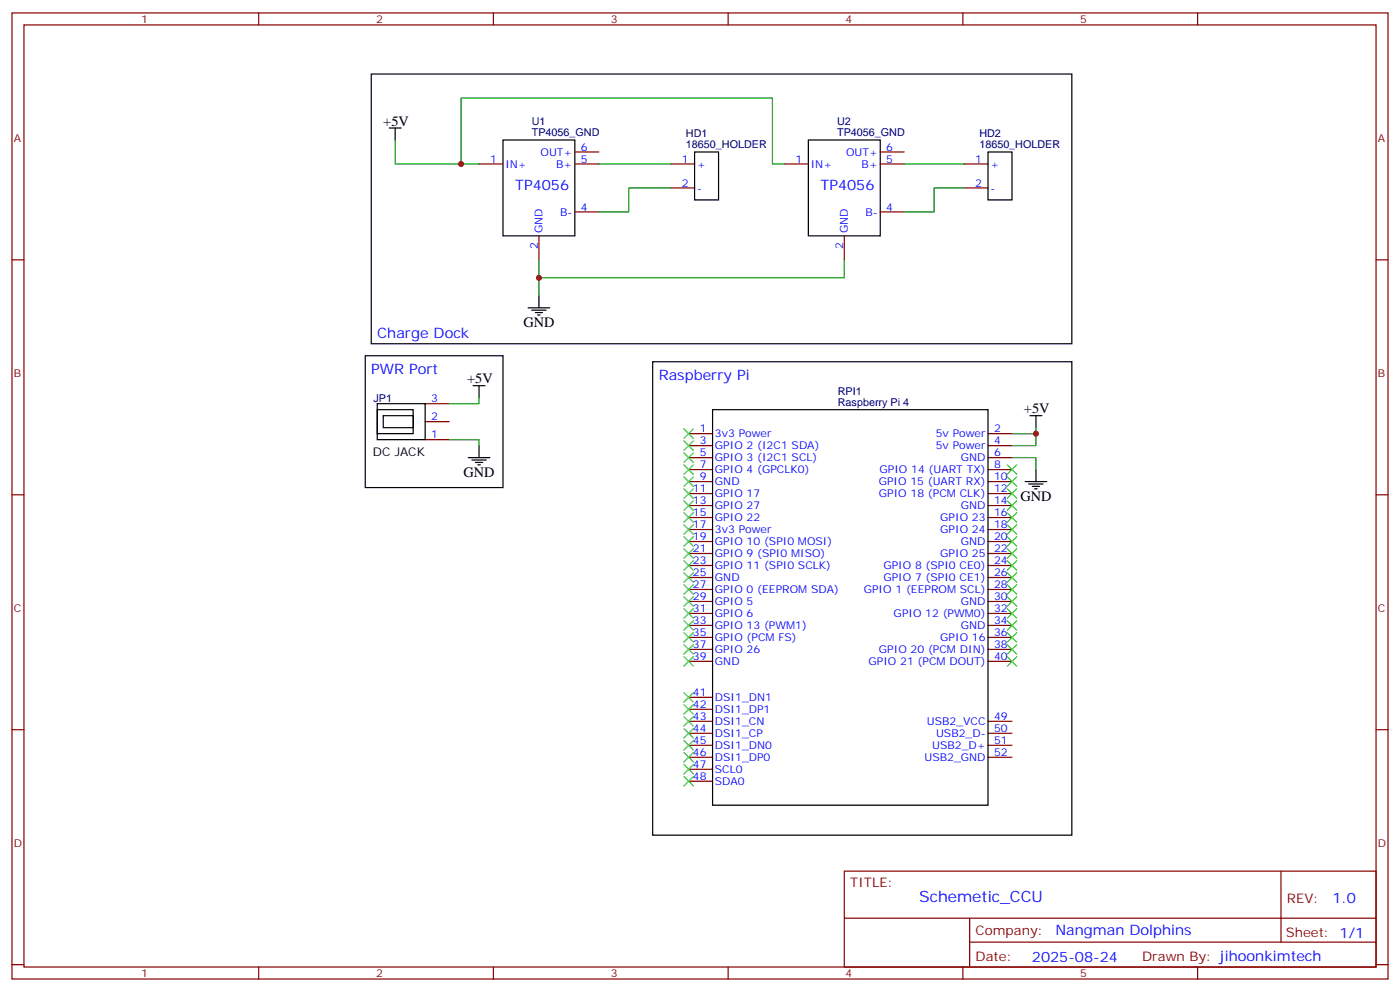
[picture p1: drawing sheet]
<svg xmlns="http://www.w3.org/2000/svg" width="412mm" height="292mm" viewBox="0 0 412 292" stroke-linecap="round" stroke-linejoin="round" font-family="sans-serif">
<g fill="none" stroke="#870000" stroke-width=".35">
<path d="M3.5 3.8h405.4v284.3h-405.4zM7.1 7.3h398.2v277.3h-398.2zM76.2 3.8v3.5M145.3 3.8v3.5M214.5 3.8v3.5M283.6 3.8v3.5M352.8 3.8v3.5M141.1 48.3h7.1M169.3 48.3h7.1M169.3 44.7h7.1M197.6 48.3h7M197.6 55.3h7"/>
<path d="M231.1 48.3h7M259.3 48.3h7M259.3 44.7h7M284 48.3h7M284 55.3h7M3.5 76.5h3.6M158.7 69.4v7.1M169.3 62.4h7.1M248.7 69.4v7.1M259.3 62.4h7M405.3 76.5h3.6M125.2 118.8h7.1"/>
<path d="M125.2 124.1h7.1M125.2 129.4h7.1M202.8 127.6h7.1M202.8 131.2h7.1M202.8 134.7h7.1M202.8 138.2h7.1M291 127.6h7.1M291 131.2h7.1M291 134.7h7.1M291 138.2h7.1M3.5 145.6h3.6M202.8 141.7h7.1"/>
<path d="M202.8 145.3h7.1M202.8 148.8h7.1M202.8 152.3h7.1M202.8 155.9h7.1M202.8 159.4h7.1M291 141.7h7.1M291 145.3h7.1M291 148.8h7.1M291 152.3h7.1M291 155.9h7.1M291 159.4h7.1M405.3 145.6h3.6"/>
<path d="M202.8 162.9h7.1M202.8 166.4h7.1M202.8 170h7.1M202.8 173.5h7.1M202.8 177h7.1M291 162.9h7.1M291 166.4h7.1M291 170h7.1M291 173.5h7.1M291 177h7.1M202.8 180.6h7.1M202.8 184.1h7.1"/>
<path d="M202.8 187.6h7.1M202.8 191.1h7.1M202.8 194.7h7.1M291 180.6h7.1M291 184.1h7.1M291 187.6h7.1M291 191.1h7.1M291 194.7h7.1M3.5 214.8h3.6M202.8 205.2h7.1M202.8 208.8h7.1M202.8 212.3h7.1"/>
<path d="M202.8 215.8h7.1M202.8 219.4h7.1M291 212.3h7.1M291 215.8h7.1M291 219.4h7.1M405.3 214.8h3.6M202.8 222.9h7.1M202.8 226.4h7.1M202.8 229.9h7.1M291 222.9h7.1M248.7 256.4h156.6v28.2h-156.6zM377.3 256.4v20.9"/>
<path d="M248.7 270.2h156.5M285.6 277.3h119.6M285.6 270.2v14.2M3.5 283.9h3.6M76.2 284.6v3.5M145.3 284.6v3.5M214.5 284.6v3.5M283.6 284.6v3.5M352.8 284.6v3.5M405.3 283.9h3.6"/>
</g>
<g fill="none" stroke="#000" stroke-width=".35">
<path d="M109.4 21.8h206.3v79.4h-206.3zM114.7 37.7h3.5M116.4 37.7v3.5M148.2 41.2h21.1v28.2h-21.1zM204.6 44.7h7.1v14.1h-7.1zM238.1 41.2h21.2v28.2h-21.2zM291 44.7h7.1v14.1h-7.1zM155.6 90.6h6.3M156.6 91.3h4.3M157.7 92h2.1M158.4 92.7h.7M158.7 87.1v3.5"/>
<path d="M107.6 104.7h40.6v38.8h-40.6zM111.1 118.8h14.1v10.6h-14.1zM139.3 113.5h3.6M141.1 113.5v3.6M192.3 106.5h123.4v139.3h-123.4zM111.1 120.6h10.6v7h-10.6zM112.9 122.3h8.8v3.6h-8.8zM137.9 134.7h6.4M139 135.4h4.2M140.1 136.1h2.1M140.8 136.8h.7M141.1 131.2v3.5"/>
<path d="M209.9 120.6h81.1v116.4h-81.1zM303.4 122.3h3.5M305.2 122.3v3.6M305.2 138.2v3.5M302 141.7h6.3M303 142.5h4.3M304.1 143.2h2.1M304.8 143.9h.7"/>
</g>
<g fill="none" stroke="#008700" stroke-width=".35">
<path d="M116.4 41.2v7.1h19.4M141.1 48.3h-5.3v-19.4h91.7v19.4h3.6M176.4 48.3h21.2M197.6 55.3h-12.4v7.1h-8.8M266.3 48.3h17.7M284 55.3h-8.8v7.1h-8.9M158.7 76.5v10.6M248.7 76.5v5.3h-90M141.1 117.1v1.7h-8.8M132.3 129.4h8.8v1.8M298.1 134.7h7.1v3.5M305.2 125.9v1.7h-7.1"/>
<path d="M305.2 127.6v3.6h-7.1"/>
</g>
<g fill="none" stroke="#3c3" stroke-width=".35">
<path d="M201.4 136.8l2.9 2.8M201.4 126.2l2.9 2.8M201.4 129.8l2.9 2.8M201.4 133.3l2.9 2.8M204.3 136.8l-2.9 2.8M204.3 126.2l-2.9 2.8M204.3 129.8l-2.9 2.8M204.3 133.3l-2.9 2.8M296.7 136.8l2.8 2.8M299.5 136.8l-2.8 2.8M201.4 158l2.9 2.8M201.4 154.4l2.9 2.9"/>
<path d="M201.4 150.9l2.9 2.8M201.4 147.4l2.9 2.8M201.4 143.9l2.9 2.8M201.4 140.3l2.9 2.9M204.3 158l-2.9 2.8M204.3 154.4l-2.9 2.9M204.3 150.9l-2.9 2.8M204.3 147.4l-2.9 2.8M204.3 143.9l-2.9 2.8M204.3 140.3l-2.9 2.9M296.7 140.3l2.8 2.9M296.7 143.9l2.8 2.8"/>
<path d="M296.7 147.4l2.8 2.8M296.7 150.9l2.8 2.8M296.7 154.4l2.8 2.9M296.7 158l2.8 2.8M299.5 140.3l-2.8 2.9M299.5 143.9l-2.8 2.8M299.5 147.4l-2.8 2.8M299.5 150.9l-2.8 2.8M299.5 154.4l-2.8 2.9M299.5 158l-2.8 2.8M201.4 179.1l2.9 2.9M201.4 175.6l2.9 2.8"/>
<path d="M201.4 172.1l2.9 2.8M201.4 168.6l2.9 2.8M201.4 165l2.9 2.9M201.4 161.5l2.9 2.8M204.3 179.1l-2.9 2.9M204.3 175.6l-2.9 2.8M204.3 172.1l-2.9 2.8M204.3 168.6l-2.9 2.8M204.3 165l-2.9 2.9M204.3 161.5l-2.9 2.8M296.7 161.5l2.8 2.8M296.7 165l2.8 2.9"/>
<path d="M296.7 168.6l2.8 2.8M296.7 172.1l2.8 2.8M296.7 175.6l2.8 2.8M296.7 179.1l2.8 2.9M299.5 161.5l-2.8 2.8M299.5 165l-2.8 2.9M299.5 168.6l-2.8 2.8M299.5 172.1l-2.8 2.8M299.5 175.6l-2.8 2.8M299.5 179.1l-2.8 2.9M201.4 193.3l2.9 2.8M201.4 189.7l2.9 2.8"/>
<path d="M201.4 186.2l2.9 2.8M201.4 182.7l2.9 2.8M204.3 193.3l-2.9 2.8M204.3 189.7l-2.9 2.8M204.3 186.2l-2.9 2.8M204.3 182.7l-2.9 2.8M296.7 182.7l2.8 2.8M296.7 186.2l2.8 2.8M296.7 189.7l2.8 2.8M296.7 193.3l2.8 2.8M299.5 182.7l-2.8 2.8M299.5 186.2l-2.8 2.8"/>
<path d="M299.5 189.7l-2.8 2.8M299.5 193.3l-2.8 2.8M201.4 203.8l2.9 2.9M201.4 207.4l2.9 2.8M201.4 210.9l2.9 2.8M201.4 214.4l2.9 2.8M201.4 217.9l2.9 2.9M204.3 203.8l-2.9 2.9M204.3 207.4l-2.9 2.8M204.3 210.9l-2.9 2.8M204.3 214.4l-2.9 2.8M204.3 217.9l-2.9 2.9"/>
<path d="M201.4 221.5l2.9 2.8M201.4 225l2.9 2.8M201.4 228.5l2.9 2.9M204.3 221.5l-2.9 2.8M204.3 225l-2.9 2.8M204.3 228.5l-2.9 2.9"/>
</g>
<g fill="#c00">
<circle cx="305.2" cy="127.6" r=".88"/>
<circle cx="158.8" cy="81.8" r=".88"/>
<circle cx="135.8" cy="48.3" r=".88"/>
</g>
<text font-size="4.6" fill="#00f" x="270.8" y="265.4">Schemetic_CCU</text>
<g font-size="4.2">
<text x="112.9" y="37">+5V</text>
<text x="154.2" y="96.2">GND</text>
<text x="137.6" y="112.8">+5V</text>
<text x="301.6" y="121.6">+5V</text>
<text x="136.5" y="140.3">GND</text>
<text x="300.6" y="147.4">GND</text>
</g>
<g font-size="4.2" fill="#00f">
<text x="151.7" y="56">TP4056</text>
<text x="241.7" y="56">TP4056</text>
<text x="111.1" y="99.4">Charge Dock</text>
<text x="109.4" y="110">PWR Port</text>
<text x="194" y="111.8">Raspberry Pi</text>
<text x="392.5" y="265.7">1.0</text>
<text x="310.9" y="275.2">Nangman Dolphins</text>
<text x="304" y="283">2025-08-24</text>
</g>
<g font-size="3.9" fill="#800">
<text x="250.5" y="261">TITLE:</text>
<text x="379.1" y="265.7">REV:</text>
<text x="287.4" y="275.2">Company:</text>
<text x="378.7" y="275.8">Sheet: 1/1</text>
<text x="287.4" y="282.9">Date:</text>
<text x="336.4" y="282.9">Drawn By: jihoonkimtech</text>
</g>
<text font-size="3.5" x="109.9" y="134.3">DC JACK</text>
<g font-size="3.2" fill="#800">
<text x="41.6" y="6.8">1</text>
<text x="110.8" y="6.8">2</text>
<text x="179.9" y="6.8">3</text>
<text x="249.1" y="6.8">4</text>
<text x="318.2" y="6.8">5</text>
<text x="4.1" y="41.9">A</text>
<text x="405.9" y="41.9">A</text>
<text x="4.1" y="111.1">B</text>
<text x="405.9" y="111.1">B</text>
<text x="4.1" y="180.2">C</text>
<text x="405.9" y="180.2">C</text>
<text x="4.1" y="249.3">D</text>
<text x="405.9" y="249.3">D</text>
<text x="41.6" y="287.6">1</text>
<text x="110.8" y="287.6">2</text>
<text x="179.9" y="287.6">3</text>
<text x="249.1" y="287.6">4</text>
<text x="318.2" y="287.6">5</text>
</g>
<g font-size="3.2" fill="#000080">
<text x="156.6" y="40.1">TP4056_GND</text>
<text x="156.6" y="36.9">U1</text>
<text x="202.1" y="40.3">HD1</text>
<text x="246.6" y="40.1">TP4056_GND</text>
<text x="246.6" y="36.9">U2</text>
<text x="288.5" y="40.3">HD2</text>
<text x="202.1" y="43.6">18650_HOLDER</text>
<text x="288.5" y="43.6">18650_HOLDER</text>
<text x="110.1" y="118.2">JP1</text>
<text x="246.8" y="119.5">Raspberry Pi 4</text>
<text x="246.8" y="116.3">RPI1</text>
</g>
<g font-size="3.2" fill="#00f">
<text x="144.4" y="47.9">1</text>
<text x="159.3" y="45.8">OUT+</text>
<text x="171.1" y="47.9">5</text>
<text x="171.1" y="44.4">6</text>
<text x="200.8" y="47.9">1</text>
<text x="234.3" y="47.9">1</text>
<text x="249.2" y="45.8">OUT+</text>
<text x="261.1" y="47.9">5</text>
<text x="261.1" y="44.4">6</text>
<text x="287.3" y="47.9">1</text>
<text x="148.9" y="49.3">IN+</text>
<text x="163.9" y="49.3">B+</text>
<text x="205.3" y="49.3">+</text>
<text x="238.8" y="49.3">IN+</text>
<text x="253.8" y="49.3">B+</text>
<text x="291.7" y="49.3">+</text>
<text x="200.8" y="55">2</text>
<text x="205.3" y="56.4">-</text>
<text x="287.3" y="55">2</text>
<text x="291.7" y="56.4">-</text>
<text x="165" y="63.4">B-</text>
<text x="171.1" y="62">4</text>
<text x="255" y="63.4">B-</text>
<text x="261.1" y="62">4</text>
<text x="159.8" y="68.7" transform="rotate(-90 159.8 68.7)">GND</text>
<text x="249.8" y="68.7" transform="rotate(-90 249.8 68.7)">GND</text>
<text x="158.4" y="73.2" transform="rotate(-90 158.4 73.2)">2</text>
<text x="248.4" y="73.2" transform="rotate(-90 248.4 73.2)">2</text>
<text x="127" y="118.5">3</text>
<text x="127" y="123.8">2</text>
<text x="127" y="129">1</text>
<text x="206.1" y="127.3">1</text>
<text x="206.1" y="130.8">3</text>
<text x="210.6" y="128.7">3v3 Power</text>
<text x="275.7" y="128.7">5v Power</text>
<text x="292.8" y="127.3">2</text>
<text x="292.8" y="130.8">4</text>
<text x="206.1" y="134.3">5</text>
<text x="206.1" y="137.9">7</text>
<text x="210.6" y="132.2">GPIO 2 (I2C1 SDA)</text>
<text x="210.6" y="135.7">GPIO 3 (I2C1 SCL)</text>
<text x="275.7" y="132.2">5v Power</text>
<text x="283.1" y="135.7">GND</text>
<text x="292.8" y="134.3">6</text>
<text x="292.8" y="137.9">8</text>
<text x="206.1" y="141.4">9</text>
<text x="210.6" y="139.3">GPIO 4 (GPCLK0)</text>
<text x="210.6" y="142.8">GND</text>
<text x="258.8" y="142.8">GPIO 15 (UART RX)</text>
<text x="259.1" y="139.3">GPIO 14 (UART TX)</text>
<text x="292.8" y="141.4">10</text>
<text x="204.1" y="144.9">11</text>
<text x="204.1" y="148.4">13</text>
<text x="210.6" y="146.3">GPIO 17</text>
<text x="210.6" y="149.9">GPIO 27</text>
<text x="258.9" y="146.3">GPIO 18 (PCM CLK)</text>
<text x="283.1" y="149.9">GND</text>
<text x="292.8" y="144.9">12</text>
<text x="292.8" y="148.4">14</text>
<text x="204.1" y="152">15</text>
<text x="204.1" y="155.5">17</text>
<text x="210.6" y="153.4">GPIO 22</text>
<text x="277" y="153.4">GPIO 23</text>
<text x="292.8" y="152">16</text>
<text x="292.8" y="155.5">18</text>
<text x="204.1" y="159">19</text>
<text x="210.6" y="156.9">3v3 Power</text>
<text x="210.6" y="160.4">GPIO 10 (SPI0 MOSI)</text>
<text x="277" y="156.9">GPIO 24</text>
<text x="283.1" y="160.4">GND</text>
<text x="292.8" y="159">20</text>
<text x="204.1" y="162.6">21</text>
<text x="204.1" y="166.1">23</text>
<text x="210.6" y="164">GPIO 9 (SPI0 MISO)</text>
<text x="210.6" y="167.5">GPIO 11 (SPI0 SCLK)</text>
<text x="260.2" y="167.5">GPIO 8 (SPI0 CE0)</text>
<text x="277" y="164">GPIO 25</text>
<text x="292.8" y="162.6">22</text>
<text x="292.8" y="166.1">24</text>
<text x="204.1" y="169.6">25</text>
<text x="204.1" y="173.1">27</text>
<text x="210.6" y="171">GND</text>
<text x="260.2" y="171">GPIO 7 (SPI0 CE1)</text>
<text x="292.8" y="169.6">26</text>
<text x="292.8" y="173.1">28</text>
<text x="204.1" y="176.7">29</text>
<text x="210.6" y="174.6">GPIO 0 (EEPROM SDA)</text>
<text x="210.6" y="178.1">GPIO 5</text>
<text x="254.4" y="174.6">GPIO 1 (EEPROM SCL)</text>
<text x="283.1" y="178.1">GND</text>
<text x="292.8" y="176.7">30</text>
<text x="204.1" y="180.2">31</text>
<text x="204.1" y="183.7">33</text>
<text x="210.6" y="181.6">GPIO 6</text>
<text x="210.6" y="185.1">GPIO 13 (PWM1)</text>
<text x="263.2" y="181.6">GPIO 12 (PWM0)</text>
<text x="283.1" y="185.1">GND</text>
<text x="292.8" y="180.2">32</text>
<text x="292.8" y="183.7">34</text>
<text x="204.1" y="187.3">35</text>
<text x="204.1" y="190.8">37</text>
<text x="210.6" y="188.7">GPIO (PCM FS)</text>
<text x="277" y="188.7">GPIO 16</text>
<text x="292.8" y="187.3">36</text>
<text x="292.8" y="190.8">38</text>
<text x="204.1" y="194.3">39</text>
<text x="210.6" y="192.2">GPIO 26</text>
<text x="210.6" y="195.7">GND</text>
<text x="255.8" y="195.7">GPIO 21 (PCM DOUT)</text>
<text x="258.9" y="192.2">GPIO 20 (PCM DIN)</text>
<text x="292.8" y="194.3">40</text>
<text x="204.1" y="204.9">41</text>
<text x="204.1" y="208.4">42</text>
<text x="210.6" y="206.3">DSI1_DN1</text>
<text x="210.6" y="209.8">DSI1_DP1</text>
<text x="204.1" y="211.9">43</text>
<text x="204.1" y="215.5">44</text>
<text x="210.6" y="213.4">DSI1_CN</text>
<text x="273" y="213.4">USB2_VCC</text>
<text x="292.8" y="211.9">49</text>
<text x="292.8" y="215.5">50</text>
<text x="204.1" y="219">45</text>
<text x="210.6" y="216.9">DSI1_CP</text>
<text x="210.6" y="220.4">DSI1_DN0</text>
<text x="274.6" y="220.4">USB2_D+</text>
<text x="275.8" y="216.9">USB2_D-</text>
<text x="292.8" y="219">51</text>
<text x="204.1" y="222.5">46</text>
<text x="204.1" y="226.1">47</text>
<text x="210.6" y="223.9">DSI1_DP0</text>
<text x="210.6" y="227.5">SCL0</text>
<text x="272.4" y="223.9">USB2_GND</text>
<text x="292.8" y="222.5">52</text>
<text x="204.1" y="229.6">48</text>
<text x="210.6" y="231">SDA0</text>
</g>
</svg>
